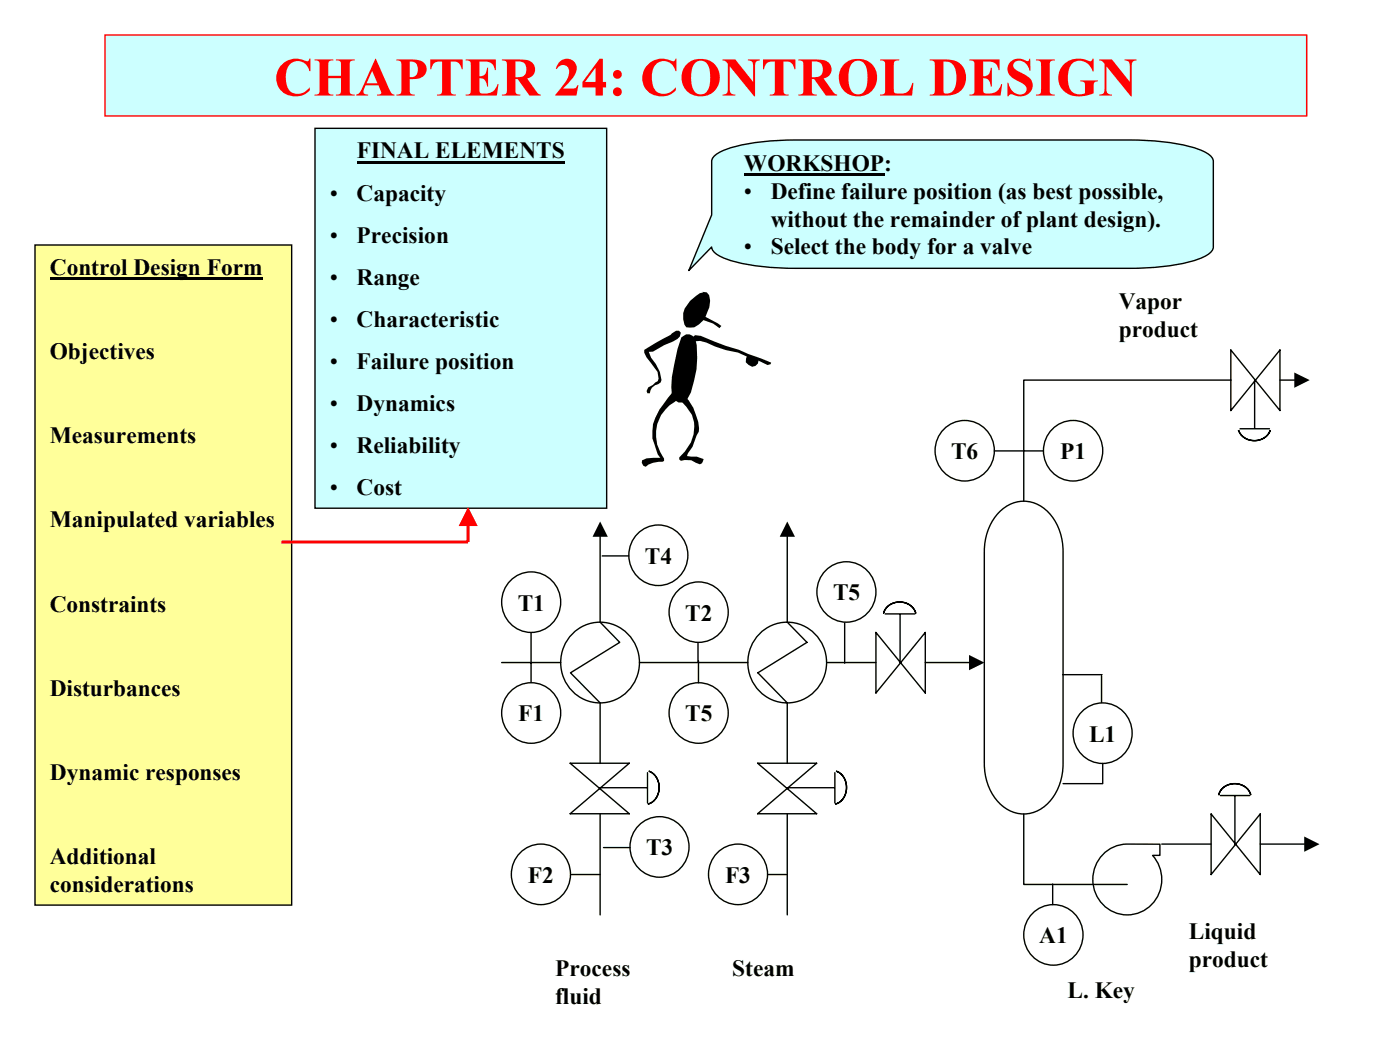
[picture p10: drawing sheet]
<svg xmlns="http://www.w3.org/2000/svg" width="254mm" height="190mm" viewBox="0 0 254 190" stroke-linecap="round" stroke-linejoin="round" font-family="sans-serif">
<path d="M6.3 44.4h46.6v119.8h-46.6z" fill-rule="evenodd" fill="#ffff9a" stroke="#000" stroke-width=".25"/>
<path d="M9 50.6h38.6" fill="none" stroke="#000" stroke-width=".4"/>
<path d="M57.1 23.3h53v68.9h-53z" fill-rule="evenodd" fill="#cff" stroke="#000" stroke-width=".25"/>
<path d="M64.7 29.4h37.7" fill="none" stroke="#000" stroke-width=".4"/>
<g fill="#000">
<path d="M125.2 54.6l1.8-1.4 .6-.2-.2-.1 .8 .1 .5 .6 .1 .9-.1 1.3-.7 1.7 2.3 1.2 .6 .4-.4 .4-1.1-.8-1.8-.6-.8 .7-.8 .6h-1.5a3.6 3.6 0 0 1 .7-4.8z" fill-rule="evenodd"/>
<path d="M122.1 71.1l.5 .1 .3 .5v.8l-.5 .4a6.9 6.9 0 0 0-1.9 10.3v.4l-.3 .2a4.1 4.1 0 0 0-3 .9l-.5-.2-.3-.5 .1-.5 .8-.3 2.5-.1-.5-.6-.9-3a7.6 7.6 0 0 1 1.8-6z" fill-rule="evenodd"/>
<path d="M116.9 63.5l4.7-2.7 1.1-.8h.5l.3 .4-.2 .7-.4 .4-2.4 1.1-2 1.2h-.8l.4 1.1 .9 1.2 .7 1.4 .3 1.4-.1 .5-.5 .3a1.73 1.73 0 0 0-1.5 1.7h-.4l-.2-.4 .3-.7 1.7-1.1 .2-.5-.2-1.2-2-2.6-.4-.9z" fill-rule="evenodd"/>
<path d="M123.7 71.9h.5a8.5 8.5 0 0 1 2.5 4.6l.1 1.8-.4 .8-.8 2-.8 1.1-.2 .5 1.8 .1 1.3 .5-.3 .8-.4 .1-1.6-.7h-1.2l-.7 .1-.3-.2v-.4a6.9 6.9 0 0 0 2.3-7.7l-2-2.8z" fill-rule="evenodd"/>
<path d="M123.6 61.2a1.46 1.46 0 0 1 2-.3l.6 .8a16.7 16.7 0 0 1-1.5 10.8l-.9 .5h-.7l-.9-.5-.3-.8-.1-1.5a35.9 35.9 0 0 1 1.8-9z" fill-rule="evenodd"/>
<path d="M125.8 60.8l1.3 .1 4.6 1.9 2.3 .7 5.9 2.3-.1 .3-.5 .1-1.7-.8-.1 .5-.4 .5-.6 .1-.7-.3-.5-.5 .2-1-1.6-.7a17.9 17.9 0 0 1-5.8-1.9l-1.1-.3-1.2 .2-.2-.8 .5-.4h.3z" fill-rule="evenodd"/>
</g>
<path d="M129.6 28.3a12.6 12.6 0 0 1 6-2.2l5-.6 3.7-.1h60.7a39.6 39.6 0 0 1 12.4 1.7 4.6 4.6 0 0 1 2.6 1.7l.1 .5v15.5a2.49 2.49 0 0 1-1.7 1.8 32.2 32.2 0 0 1-11.5 2.1h-62.6a39.6 39.6 0 0 1-12.5-1.7 4.6 4.6 0 0 1-2.6-1.7l-.1-.5-4.1 4.3 4.1-10.1v-9.7l.1-.5z" fill-rule="evenodd" fill="#cff" stroke="#000" stroke-width=".25"/>
<path d="M135 31.6h25.4" fill="none" stroke="#000" stroke-width=".4"/>
<path d="M181.4 92.8a6 6 0 0 1 9.4 .8 10.5 10.5 0 0 1 2.1 6.5v38.5a9.1 9.1 0 0 1-5.3 8.8 6.3 6.3 0 0 1-7.5-3.3 10.7 10.7 0 0 1-1.5-5.5v-38.5a10.3 10.3 0 0 1 2.8-7.3zM104.2 114.7a7.2 7.2 0 0 1 10.2 .8 7.2 7.2 0 0 1-.9 10.2 7.2 7.2 0 0 1-9.4-.1 7.2 7.2 0 0 1-1.2-9.4zM138.1 114.7a7.2 7.2 0 0 1 10.2 .8 7.2 7.2 0 0 1-.8 10.2 7.2 7.2 0 0 1-9.5-.1 7.2 7.2 0 0 1-1.2-9.4zM142.8 112.9l3.6 3.6-8.9 5.6 5.3 5.4M158.9 114.7v11l9-11v11zM160.6 111.4h5.4M163.3 111.5v8.7M200.1 155a6.2 6.2 0 0 1 4.3-1.9l6 .1v2h-1.3a6.4 6.4 0 0 1 .5 8.1 6.4 6.4 0 0 1-8 2 6.5 6.5 0 0 1-1.5-10.3z" fill="none" stroke="#000" stroke-width=".25"/>
<path d="M161.1 110a3.2 3.2 0 0 1 5 1.2 3.1 3.1 0 0 0-2.9-2 3.1 3.1 0 0 0-2.9 2l.2-.4z" fill-rule="evenodd" fill="#00cc9a" stroke="#000" stroke-width=".25"/>
<path d="M108.9 112.9l3.5 3.6-8.9 5.6 5.4 5.4M91 120.2h10.7M103.4 138.5h10.8l-10.8 9.1h10.8zM116 120.2h19.7M150 120.2h8.9M167.9 120.2h8M108.9 142.9h8.4M117.5 140.2v5.5" fill="none" stroke="#000" stroke-width=".25"/>
<path d="M175.8 118.8l2.8 1.4-2.8 1.4z" fill="#000"/>
<path d="M117.6 139.9a3.2 3.2 0 0 1 2 3 3.2 3.2 0 0 1-2 3 3.2 3.2 0 0 0 2-3 3.2 3.2 0 0 0-2-3z" fill-rule="evenodd" fill="#00cc9a" stroke="#000" stroke-width=".25"/>
<path d="M108.9 127.5v11M137.5 138.5h10.7l-10.7 9.1h10.7zM142.9 142.9h8.4M151.5 140.2v5.5" fill="none" stroke="#000" stroke-width=".25"/>
<path d="M151.6 139.9a3.2 3.2 0 0 1 2 3 3.2 3.2 0 0 1-2 3 3.2 3.2 0 0 0 2-3 3.2 3.2 0 0 0-2-3z" fill-rule="evenodd" fill="#00cc9a" stroke="#000" stroke-width=".25"/>
<path d="M108.9 97.3v15.6M142.8 97.3v15.6M142.8 127.5v11M185.7 147.7v12.8h18.8M219.7 147.7v11l8.9-11v11zM221.4 144.3h5.3M224 144.5v8.6" fill="none" stroke="#000" stroke-width=".25"/>
<path d="M108.9 94.6l1.4 2.8h-2.8zM142.8 94.6l1.4 2.8h-2.7z" fill="#000"/>
<path d="M221.9 142.9a3.2 3.2 0 0 1 5 1.3 3.1 3.1 0 0 0-2.9-2 3.1 3.1 0 0 0-2.9 2l.2-.5z" fill-rule="evenodd" fill="#00cc9a" stroke="#000" stroke-width=".25"/>
<path d="M223.3 69h-37.6v21.9M223.3 63.5v11l8.9-11v11zM225 77.8h5.3M227.6 69v8.7M210.8 153.1h8.9M228.6 153.1h8.1" fill="none" stroke="#000" stroke-width=".25"/>
<path d="M236.6 151.8l2.8 1.4-2.8 1.3z" fill="#000"/>
<path d="M224.7 78a3.1 3.1 0 0 0 2.9 1.9 3.1 3.1 0 0 0 2.9-1.9 3.1 3.1 0 0 1-2.9 1.9 3.1 3.1 0 0 1-2.9-1.9z" fill-rule="evenodd" fill="#00cc9a" stroke="#000" stroke-width=".25"/>
<g fill="none" stroke="#000" stroke-width=".25">
<path d="M171.2 77.9a5.4 5.4 0 0 1 7.6 .1 5.4 5.4 0 0 1 0 7.6 5.4 5.4 0 0 1-7.6 .1 5.6 5.6 0 0 1 0-7.8zM190.9 77.9a5.4 5.4 0 0 1 7.6 .1 5.4 5.4 0 0 1 0 7.6 5.4 5.4 0 0 1-7.6 .1 5.6 5.6 0 0 1 0-7.8zM232.2 69h2.7M115.7 96.9a5.4 5.4 0 0 1 8.4 1.1 5.4 5.4 0 0 1-3 8 5.5 5.5 0 0 1-6.3-2.5 5.5 5.5 0 0 1 .9-6.6zM180.4 81.8h8.9M92.6 105.4a5.4 5.4 0 0 1 8.4 1.1 5.4 5.4 0 0 1-2.9 8 5.5 5.5 0 0 1-6.3-2.4 5.5 5.5 0 0 1 .8-6.7zM96.4 114.8v9M109.3 100.9h4.8M123 107.2a5.4 5.4 0 0 1 7.6 .1 5.4 5.4 0 0 1 0 7.6 5.4 5.4 0 0 1-7.6 0 5.6 5.6 0 0 1 0-7.7zM126.6 116.7v3.3M126.7 119.9v4M149.8 103.5a5.4 5.4 0 0 1 8.4 1.1 5.4 5.4 0 0 1-2.9 8 5.5 5.5 0 0 1-6.3-2.4 5.5 5.5 0 0 1 .8-6.7z"/>
<path d="M153.2 113v7.3M92.6 125.5a5.4 5.4 0 0 1 8.4 1.1 5.4 5.4 0 0 1-2.9 8 5.5 5.5 0 0 1-6.3-2.4 5.5 5.5 0 0 1 .8-6.7zM123 125.5a5.4 5.4 0 0 1 8.4 1.1 5.4 5.4 0 0 1-3 8 5.5 5.5 0 0 1-6.3-2.4 5.5 5.5 0 0 1 .9-6.7zM192.8 122.4h7.1M196.3 129.1a5.4 5.4 0 0 1 8.4 1.2 5.4 5.4 0 0 1-3 7.9 5.5 5.5 0 0 1-6.3-2.4 5.5 5.5 0 0 1 .9-6.7zM199.9 122.6v4.8M200.1 138.5v3.7h-7.2M94.3 154.7a5.4 5.4 0 0 1 8.5 1.2 5.4 5.4 0 0 1-3 7.9 5.5 5.5 0 0 1-6.3-2.4 5.5 5.5 0 0 1 .8-6.7zM103.6 158.7h5.3M108.9 147.7v18.3M109.5 153.8h4.8M115.9 149.8a5.4 5.4 0 0 1 8.4 1.1 5.4 5.4 0 0 1-3 8 5.5 5.5 0 0 1-6.3-2.4 5.5 5.5 0 0 1 .9-6.7z"/>
<path d="M130.1 154.7a5.4 5.4 0 0 1 8.4 1.2 5.4 5.4 0 0 1-2.9 7.9 5.5 5.5 0 0 1-6.3-2.4 5.5 5.5 0 0 1 .8-6.7zM139.3 158.7h3.4M142.8 147.7v18.3M187.3 165.7a5.4 5.4 0 0 1 7.6 .1 5.4 5.4 0 0 1 0 7.6 5.4 5.4 0 0 1-7.6 .1 5.6 5.6 0 0 1 0-7.8zM191 160.4v3.7"/>
</g>
<path d="M234.8 67.6l2.8 1.4-2.8 1.4z" fill="#000"/>
<path d="M19 6.3h218.1v14.7h-218.1z" fill-rule="evenodd" fill="#cff" stroke="#f00" stroke-width=".25"/>
<path d="M84.9 95.4v2.9h-33.8" fill="none" stroke="#f00" stroke-width=".53"/>
<path d="M84.9 92l1.8 3.4h-3.5z" fill="#f00"/>
<text font-size="9.9" fill="#f00" x="49.7" y="17.3">CHAPTER 24: CONTROL DESIGN</text>
<g font-size="4.2">
<text x="64.7" y="28.7">FINAL ELEMENTS</text>
<text x="135" y="30.9">WORKSHOP:</text>
<text x="59.8" y="36.4">•</text>
<text x="64.7" y="36.4">Capacity</text>
<text x="135" y="36">•</text>
<text x="139.8" y="36">Define failure position (as best possible,</text>
<text x="139.8" y="41.1">without the remainder of plant design).</text>
<text x="59.8" y="44">•</text>
<text x="64.7" y="44">Precision</text>
<text x="135" y="46.2">•</text>
<text x="139.8" y="46.2">Select the body for a valve</text>
<text x="9" y="49.9">Control Design Form</text>
<text x="59.8" y="51.6">•</text>
<text x="64.7" y="51.6">Range</text>
<text x="59.8" y="59.3">•</text>
<text x="64.7" y="59.3">Characteristic</text>
<text x="203" y="56.1">Vapor</text>
<text x="9" y="65.2">Objectives</text>
<text x="203" y="61.2">product</text>
<text x="59.8" y="66.9">•</text>
<text x="64.7" y="66.9">Failure position</text>
<text x="59.8" y="74.5">•</text>
<text x="64.7" y="74.5">Dynamics</text>
<text x="9" y="80.4">Measurements</text>
<text x="59.8" y="82.1">•</text>
<text x="64.7" y="82.1">Reliability</text>
<text x="172.6" y="83.3">T6</text>
<text x="192.4" y="83.3">P1</text>
<text x="59.8" y="89.8">•</text>
<text x="64.7" y="89.8">Cost</text>
<text x="9" y="95.7">Manipulated variables</text>
<text x="117" y="102.3">T4</text>
<text x="9" y="111">Constraints</text>
<text x="93.9" y="110.8">T1</text>
<text x="124.3" y="112.6">T2</text>
<text x="151.1" y="108.9">T5</text>
<text x="9" y="126.2">Disturbances</text>
<text x="94" y="130.9">F1</text>
<text x="124.3" y="130.9">T5</text>
<text x="197.6" y="134.5">L1</text>
<text x="9" y="141.5">Dynamic responses</text>
<text x="117.2" y="155.2">T3</text>
<text x="9" y="156.7">Additional</text>
<text x="9" y="161.8">considerations</text>
<text x="95.8" y="160.2">F2</text>
<text x="131.6" y="160.2">F3</text>
<text x="188.6" y="171.1">A1</text>
<text x="215.7" y="170.4">Liquid</text>
<text x="100.7" y="177.1">Process</text>
<text x="132.9" y="177.1">Steam</text>
<text x="215.7" y="175.5">product</text>
<text x="100.7" y="182.1">fluid</text>
<text x="193.7" y="181.1">L. Key</text>
</g>
</svg>
